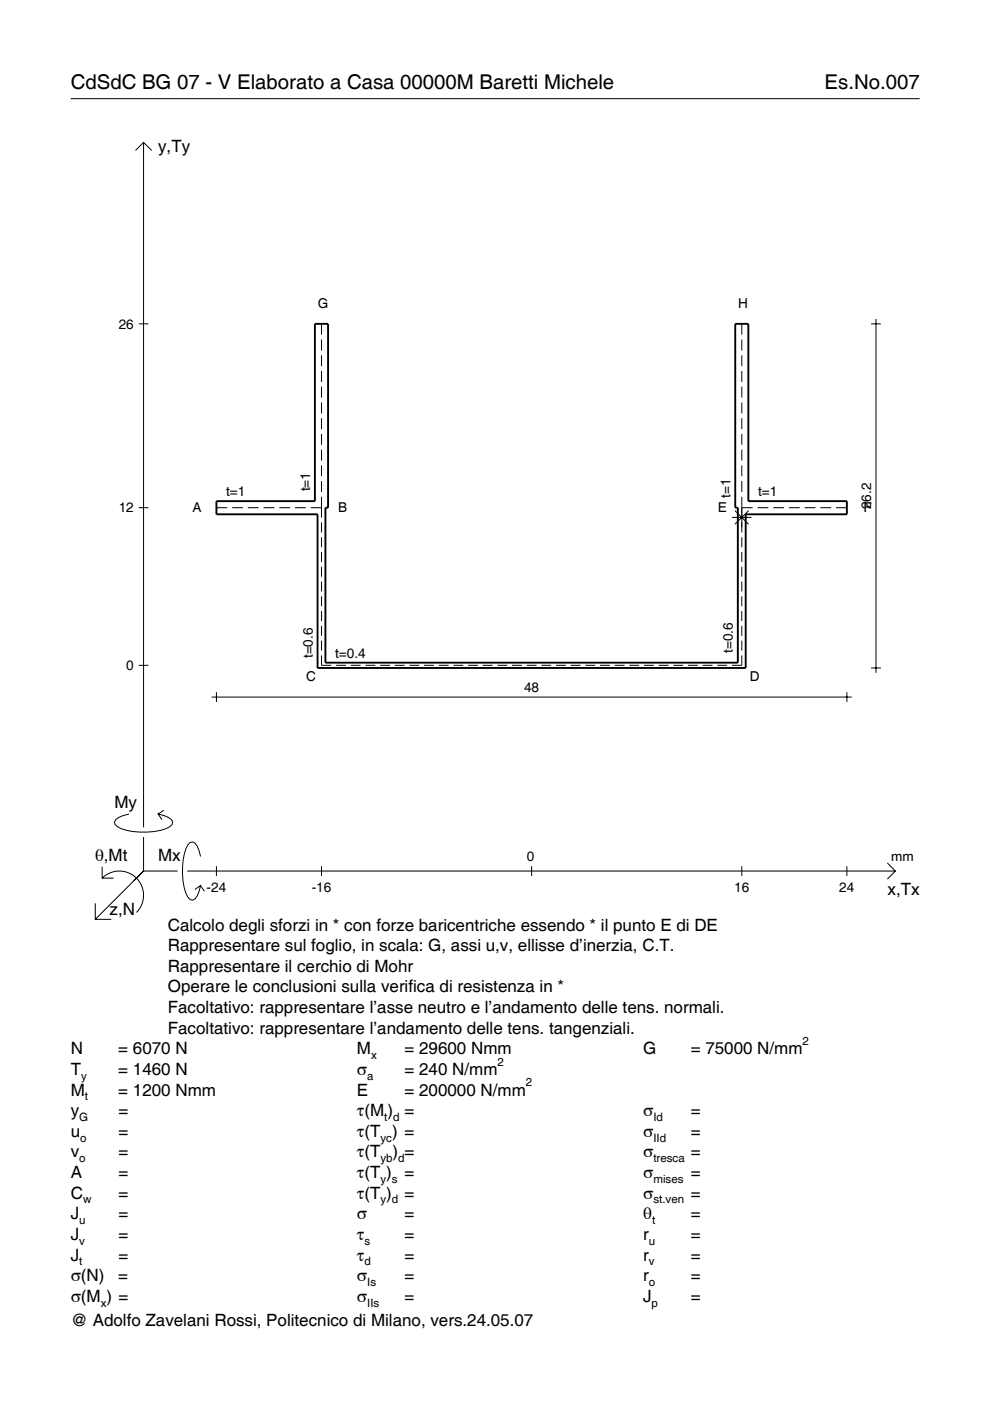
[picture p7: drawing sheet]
<svg xmlns="http://www.w3.org/2000/svg" width="210mm" height="297mm" viewBox="0 0 210 297" stroke-linecap="round" stroke-linejoin="round" font-family="sans-serif">
<g fill="none" stroke="#000" stroke-width=".21">
<path d="M15 20.9h180M28.7 31.9l1.7-1.7 1.8 1.7M30.4 30.2v145.2M29.4 68.7h2.1M68.2 68.7v2.3M68.2 72v2.3M68.2 75.3v2.3M68.2 78.7v2.3M157.3 68.7v2.3M157.3 72v2.3M157.3 75.3v2.3M157.3 78.7v2.3"/>
<path d="M184.7 68.7h2.1M185.7 67.6v75.1M68.2 82v2.3M68.2 85.3v2.3M68.2 88.7v2.3M68.2 92v2.3M68.2 95.3v2.3M68.2 98.7v2.3M157.3 82v2.3M157.3 85.3v2.3M157.3 88.7v2.3M157.3 92v2.3"/>
<path d="M157.3 95.3v2.3M157.3 98.7v2.3M29.4 107.6h2.1M45.9 107.6h2.3M49.2 107.6h2.3M52.5 107.6h2.3M55.9 107.6h2.3M59.2 107.6h2.3M62.5 107.6h2.3M65.9 107.6h2.3M68.2 102v2.3M68.2 105.3v4.4"/>
<path d="M68.2 110.8v2.1M68.2 113.9v2.1M68.2 117v2.1M155.2 109.7h4.1M155.8 108.3l2.9 2.9M157.3 107.6h2.3M157.3 102v2.3M157.3 105.3v7.6M157.3 113.9v2.1M157.3 117v2.1M158.7 108.3l-2.9 2.9M160.6 107.6h2.3"/>
<path d="M163.9 107.6h2.3M167.3 107.6h2.3M170.6 107.6h2.3M173.9 107.6h2.3M177.3 107.6h2.3M68.2 139v2.1h2M68.2 120.2v2.1M68.2 123.3v2.1M68.2 126.4v2.1M68.2 129.6v2.1M68.2 132.7v2.1M68.2 135.8v2.1"/>
<path d="M157.3 139v2.1h-2.1M157.3 120.2v2.1M157.3 123.3v2.1M157.3 126.4v2.1M157.3 129.6v2.1M157.3 132.7v2.1M157.3 135.8v2.1M29.4 141.1h2.1M44.9 147.8h135.7M45.9 146.8v2M71.3 141.1h2M74.4 141.1h2.1"/>
<path d="M77.5 141.1h2.1M80.6 141.1h2.1M83.7 141.1h2.1M86.8 141.1h2.1M89.9 141.1h2.1M93 141.1h2.1M96.1 141.1h2.1M99.2 141.1h2.1M102.4 141.1h2M105.5 141.1h2M108.6 141.1h2M111.7 141.1h2.1"/>
<path d="M114.8 141.1h2.1M117.9 141.1h2.1M121 141.1h2.1M124.1 141.1h2.1M127.2 141.1h2.1M130.3 141.1h2.1M133.4 141.1h2.1M136.5 141.1h2.1M139.7 141.1h2M142.8 141.1h2M145.9 141.1h2M149 141.1h2.1"/>
<path d="M152.1 141.1h2.1M179.6 146.8v2M184.7 141.6h2.1M27.3 172.6a3.6 3.6 0 0 0-3 1.7l.1 .5a5.7 5.7 0 0 0 3.8 1.5 13.3 13.3 0 0 0 7.8-1l.5-.5 .1-.5a3.6 3.6 0 0 0-3.1-1.7l.8 1.2M30.4 177.5v7.2M34.7 171.8l-1.2 .8M20.2 191.5v3.4h3.4M21.7 186.2a5.1 5.1 0 0 1 7.2 0 5.1 5.1 0 0 1 0 7.3M21.7 183.8v2.4h2.4M30.4 184.7l-10.2 10.2M30.4 184.7l-2 2M30.4 184.7h7.2"/>
<path d="M39.7 184.7h150.1M42.5 181.6a3.6 3.6 0 0 0-1.7-3.1l-.5 .1a5.7 5.7 0 0 0-1.5 3.8 13.3 13.3 0 0 0 1 7.8l.5 .5 .5 .2a3.6 3.6 0 0 0 1.7-3.1l-1.2 .8M42.5 187.8l.8 1.2M45.9 183.7v2M68.2 183.7v2M112.7 183.7v2M157.3 183.7v2M179.6 183.7v2M188.1 183l1.7 1.7-1.7 1.7"/>
</g>
<path d="M66.8 68.7h2.8v38.9h-.6v32.9h87.4v-32.9h-.5v-38.9h2.8v37.6h20.9v2.7h-21.5v32.6h-90.8v-32.6h-21.4v-2.7h20.9z" fill="none" stroke="#000" stroke-width=".4"/>
<g font-size="4.3">
<text x="15" y="18.9">CdSdC BG 07 - V Elaborato a Casa 00000M Baretti Michele</text>
<text x="174.8" y="18.9">Es.No.007</text>
</g>
<g font-size="3.6">
<text x="33.5" y="32.3">y,Ty</text>
<text x="24.3" y="171.3">My</text>
<text x="20.1" y="182.6">θ,Mt</text>
<text x="33.5" y="182.6">Mx</text>
<text x="188.2" y="189.8">x,Tx</text>
<text x="23.2" y="193.9">z,N</text>
<text x="35.6" y="197.3">Calcolo degli sforzi in * con forze baricentriche essendo * il punto E di DE</text>
<text x="35.6" y="201.7">Rappresentare sul foglio, in scala: G, assi u,v, ellisse d’inerzia, C.T.</text>
<text x="35.6" y="206">Rappresentare il cerchio di Mohr</text>
<text x="35.6" y="210.4">Operare le conclusioni sulla verifica di resistenza in *</text>
<text x="35.6" y="214.8">Facoltativo: rappresentare l’asse neutro e l’andamento delle tens. normali.</text>
<text x="35.6" y="219.2">Facoltativo: rappresentare l’andamento delle tens. tangenziali.</text>
<text x="15" y="223.5">N</text>
<text x="15" y="227.9">T</text>
<text x="25.1" y="223.5">= 6070 N</text>
<text x="25.1" y="227.9">= 1460 N</text>
<text x="75.7" y="227.9">σ</text>
<text x="75.7" y="223.5">M</text>
<text x="85.8" y="223.5">= 29600 Nmm</text>
<text x="85.8" y="227.9">= 240 N/mm</text>
<text x="136.4" y="223.5">G</text>
<text x="146.5" y="223.5">= 75000 N/mm</text>
<text x="15" y="232.3">M</text>
<text x="25.1" y="232.3">= 1200 Nmm</text>
<text x="75.7" y="232.3">E</text>
<text x="85.8" y="232.3">= 200000 N/mm</text>
<text x="15" y="236.7">y</text>
<text x="25.1" y="236.7">=</text>
<text x="75.7" y="236.7">τ(M ) =</text>
<text x="136.4" y="236.7">σ</text>
<text x="146.5" y="236.7">=</text>
<text x="15" y="241">u</text>
<text x="15" y="245.4">v</text>
<text x="25.1" y="241">=</text>
<text x="25.1" y="245.4">=</text>
<text x="75.7" y="241">τ(T ) =</text>
<text x="75.7" y="245.4">τ(T</text>
<text x="83.3" y="245.4">) =</text>
<text x="136.4" y="241">σ</text>
<text x="136.4" y="245.4">σ</text>
<text x="146.5" y="241">=</text>
<text x="146.5" y="245.4">=</text>
<text x="15" y="249.8">A</text>
<text x="25.1" y="249.8">=</text>
<text x="75.7" y="249.8">τ(T )</text>
<text x="85.8" y="249.8">=</text>
<text x="136.4" y="249.8">σ</text>
<text x="146.5" y="249.8">=</text>
<text x="15" y="254.2">C</text>
<text x="25.1" y="254.2">=</text>
<text x="75.7" y="254.2">τ(T )</text>
<text x="85.8" y="254.2">=</text>
<text x="136.4" y="254.2">σ</text>
<text x="146.5" y="254.2">=</text>
<text x="15" y="258.5">J</text>
<text x="15" y="262.9">J</text>
<text x="25.1" y="258.5">=</text>
<text x="25.1" y="262.9">=</text>
<text x="75.7" y="258.5">σ</text>
<text x="75.7" y="262.9">τ</text>
<text x="85.8" y="258.5">=</text>
<text x="85.8" y="262.9">=</text>
<text x="136.4" y="258.5">θ</text>
<text x="136.4" y="262.9">r</text>
<text x="146.5" y="258.5">=</text>
<text x="146.5" y="262.9">=</text>
<text x="15" y="267.3">J</text>
<text x="25.1" y="267.3">=</text>
<text x="75.7" y="267.3">τ</text>
<text x="85.8" y="267.3">=</text>
<text x="136.4" y="267.3">r</text>
<text x="146.5" y="267.3">=</text>
<text x="15" y="271.7">σ(N)</text>
<text x="25.1" y="271.7">=</text>
<text x="75.7" y="271.7">σ</text>
<text x="85.8" y="271.7">=</text>
<text x="136.4" y="271.7">r</text>
<text x="146.5" y="271.7">=</text>
<text x="15" y="276">σ(M ) =</text>
<text x="15" y="281.2">@ Adolfo Zavelani Rossi, Politecnico di Milano, vers.24.05.07</text>
<text x="75.7" y="276">σ</text>
<text x="85.8" y="276">=</text>
<text x="136.4" y="276">J</text>
<text x="146.5" y="276">=</text>
</g>
<g font-size="2.9">
<text x="67.4" y="65.3">G</text>
<text x="156.5" y="65.3">H</text>
<text x="25.2" y="69.7">26</text>
<text x="47.9" y="105.2">t=1</text>
<text x="65.7" y="104.2" transform="rotate(-90 65.7 104.2)">t=1</text>
<text x="154.9" y="105.6" transform="rotate(-90 154.9 105.6)">t=1</text>
<text x="160.7" y="105.2">t=1</text>
<text x="184.7" y="107.9" transform="rotate(-90 184.7 107.9)">26.2</text>
<text x="25.2" y="108.6">12</text>
<text x="40.8" y="108.5">A</text>
<text x="71.7" y="108.5">B</text>
<text x="152.2" y="108.5">E</text>
<text x="183.1" y="108.5">F</text>
<text x="26.8" y="142.1">0</text>
<text x="66.3" y="139.6" transform="rotate(-90 66.3 139.6)">t=0.6</text>
<text x="71.1" y="139.5">t=0.4</text>
<text x="155.4" y="138.4" transform="rotate(-90 155.4 138.4)">t=0.6</text>
<text x="64.9" y="144.4">C</text>
<text x="111.1" y="146.8">48</text>
<text x="159" y="144.4">D</text>
<text x="111.7" y="182.6">0</text>
<text x="189" y="182.6">mm</text>
<text x="43.8" y="189.1">-24</text>
<text x="66.1" y="189.1">-16</text>
<text x="155.7" y="189.1">16</text>
<text x="178" y="189.1">24</text>
</g>
<g font-size="2.4">
<text x="170.2" y="221.5">2</text>
<text x="78.7" y="224.5">x</text>
<text x="105.5" y="225.9">2</text>
<text x="17.2" y="228.9">y</text>
<text x="18" y="233.3">t</text>
<text x="77.9" y="228.9">a</text>
<text x="111.5" y="230.3">2</text>
<text x="16.8" y="237.7">G</text>
<text x="81.5" y="237.7">t d</text>
<text x="138.5" y="237.7">Id</text>
<text x="17" y="242">o</text>
<text x="80.7" y="242">yc</text>
<text x="138.5" y="242">IId</text>
<text x="16.8" y="246.4">o</text>
<text x="80.7" y="246.4">yb d</text>
<text x="80.7" y="250.8">y s</text>
<text x="138.5" y="246.4">tresca</text>
<text x="138.5" y="250.8">mises</text>
<text x="17.6" y="255.2">w</text>
<text x="80.7" y="255.2">y d</text>
<text x="138.5" y="255.2">st.ven</text>
<text x="16.8" y="259.5">u</text>
<text x="16.8" y="263.9">v</text>
<text x="77.3" y="263.9">s</text>
<text x="137.6" y="263.9">u</text>
<text x="138.2" y="259.5">t</text>
<text x="16.8" y="268.3">t</text>
<text x="77.3" y="268.3">d</text>
<text x="137.6" y="268.3">v</text>
<text x="77.9" y="272.7">Is</text>
<text x="137.6" y="272.7">o</text>
<text x="21.4" y="277">x</text>
<text x="77.9" y="277">IIs</text>
<text x="138.2" y="277">p</text>
</g>
</svg>
